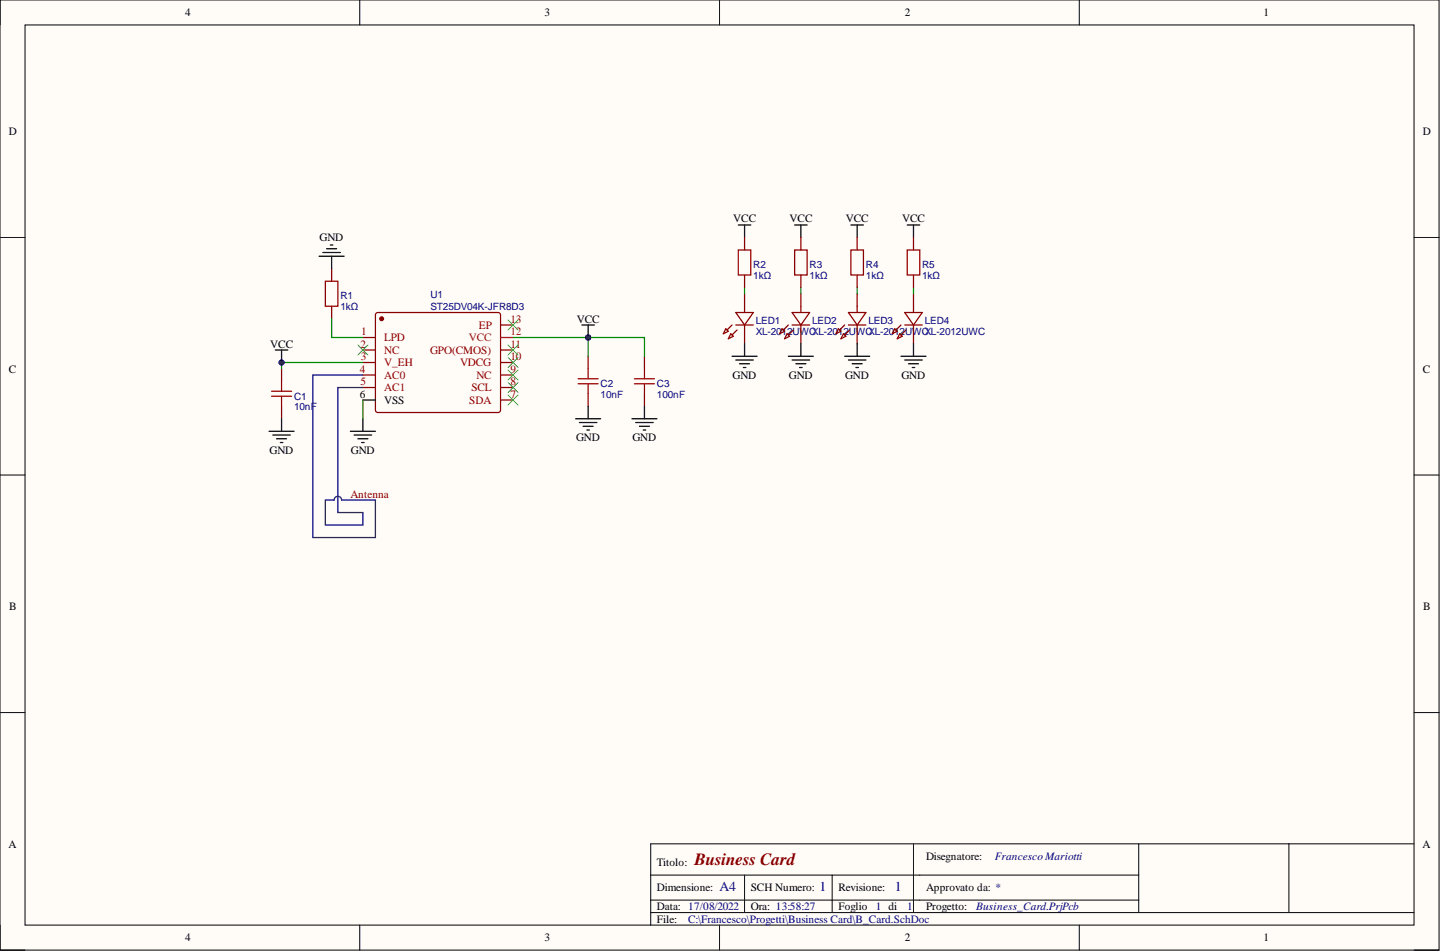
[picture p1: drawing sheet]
<svg xmlns="http://www.w3.org/2000/svg" width="292mm" height="193mm" viewBox="0 0 292 193" stroke-linecap="round" stroke-linejoin="round" font-family="sans-serif">
<path d="M0 0h291.9v192.8h-291.9z" fill-rule="evenodd" fill="#fffcf8"/>
<path d="M0 0h291.9v192.8h-291.9z" fill="none" stroke="#000" stroke-width=".2"/>
<path d="M5.1 5.1h281.7v182.6h-281.7z" fill-rule="evenodd" fill="#fffcf8"/>
<g fill="none" stroke="#000" stroke-width=".2">
<path d="M0 0v5.1M73 0v5.1M146 0v5.1M218.9 0v5.1M5.1 5.1h281.7v182.6h-281.7zM0 48.2h5.1M286.8 48.2h5.1M0 96.4h5.1M286.8 96.4h5.1M0 144.6h5.1M286.8 144.6h5.1M132 177.6h99"/>
<path d="M151 177.6v7.6M168.8 177.6v7.6M185.3 171.2v14M231 171.2v14M261.4 171.2v14M286.8 171.2h-154.8v16.5M0 187.7v5.1h5.1M73 187.7v5.1M132 185.2h154.8M132 182.6h99M146 187.7v5.1M218.9 187.7v5.1"/>
<path d="M286.8 192.8h5.1"/>
</g>
<path d="M76.2 63.7l.5-.3 24.6 .1 .2 .4v19.6l-.5 .2-24.6-.1-.2-.4z" fill="none" stroke="#800" stroke-width=".25"/>
<circle cx="77.4" cy="64.7" r=".38" fill="#800"/>
<g fill="none" stroke="#800" stroke-width=".25">
<path d="M151 59.6v3.8M162.5 59.6v3.8M173.9 59.6v3.8M185.3 59.6v3.8M57.1 74.8v2.6M73.6 68.5h2.6M73.6 71h2.6M73.6 73.6h2.6M73.6 76.1h2.6M73.6 78.6h2.6M101.5 71h2.6M101.5 73.6h2.6"/>
<path d="M101.5 76.1h2.6M101.5 78.6h2.6M101.5 65.9h2.6M119.3 72.3v2.5M119.3 79.9v2.5M147.2 66.7l.5 .5-1 .5zM148.2 67.7l.5 .5-1 .5zM148.5 65.9l-1 1.1M149.3 65.9h3.5M149.3 63.4h3.5l-1.8 2.5zM149.5 67l-1 1M151 65.9v3.9"/>
<path d="M158.6 66.7l.6 .5-1.1 .5zM159.7 67.7l.5 .5-1 .5zM159.9 65.9l-1 1.1M160.7 65.9h3.5M160.7 63.4h3.5l-1.7 2.5zM160.9 67l-1 1M162.5 65.9v3.9M170.1 66.7l.5 .5-1 .5zM171.1 67.7l.5 .5-1 .5zM171.3 65.9l-1 1.1M172.1 65.9h3.6M172.1 63.4h3.6l-1.8 2.5z"/>
<path d="M172.4 67l-1.1 1M173.9 65.9v3.9M181.5 66.7l.5 .5-1 .5zM182.5 67.7l.5 .5-1 .5zM182.8 65.9l-1.1 1.1M183.5 65.9h3.6M183.5 63.4h3.6l-1.8 2.5zM183.8 67l-1 1M185.3 65.9v3.9M57.1 82.4v2.6M101.5 81.2h2.6"/>
<circle cx="77.4" cy="64.7" r=".38"/>
</g>
<g fill="none" stroke="#000" stroke-width=".25">
<path d="M149.8 45.7h2.5M151 45.7v2.5M161.2 45.7h2.5M162.5 45.7v2.5M172.6 45.7h2.5M173.9 45.7v2.5M184 45.7h2.6M185.3 45.7v2.5M148.5 72.3h5.1M149.3 73.1h3.5M150 73.8h2M150.8 74.6h.5"/>
<path d="M151 69.8v2.5M159.9 72.3h5.1M160.7 73.1h3.5M161.4 73.8h2.1M162.2 74.6h.5M162.5 69.8v2.5M171.3 72.3h5.1M172.1 73.1h3.6M172.9 73.8h2M173.6 74.6h.5M173.9 69.8v2.5M182.8 72.3h5"/>
<path d="M183.5 73.1h3.6M184.3 73.8h2M185 74.6h.6M185.3 69.8v2.5M73.6 81.2h2.6"/>
</g>
<path d="M101.5 68.5h2.6" fill="none" stroke="#f00" stroke-width=".25"/>
<path d="M151 58.3v1.3M162.5 58.3v1.3M173.9 58.3v1.3M185.3 58.3v1.3M73.6 73.6h-16.5v1.2" fill="none" stroke="#080" stroke-width=".25"/>
<path d="M55.1 79.4h4M57.1 77.4v2M117.3 76.9h4M117.3 77.9h4M119.3 74.8v2.1M119.3 77.9v2M55.1 80.4h4M57.1 80.4v2" fill="none" stroke="#a00000" stroke-width=".25"/>
<circle cx="57.1" cy="73.6" r=".51" fill="#000080"/>
<circle cx="57.1" cy="73.6" r=".51" fill="none" stroke="#000080" stroke-width=".2"/>
<path d="M104.1 68.5h15.2v3.8" fill="none" stroke="#080" stroke-width=".25"/>
<circle cx="119.3" cy="68.5" r=".51" fill="#000080"/>
<circle cx="119.3" cy="68.5" r=".51" fill="none" stroke="#000080" stroke-width=".2"/>
<path d="M55.8 71h2.6M57.1 71v2.6M54.6 87.5h5.1M55.3 88.3h3.6M56.1 89h2M56.9 89.8h.5M57.1 85v2.5M116.8 85h5M117.5 85.7h3.6M118.3 86.5h2M119 87.3h.6M119.3 82.4v2.6" fill="none" stroke="#000" stroke-width=".25"/>
<circle cx="57.1" cy="73.6" r=".51" fill="#000080"/>
<circle cx="57.1" cy="73.6" r=".51" fill="none" stroke="#000080" stroke-width=".2"/>
<path d="M118 65.9h2.6M119.3 65.9v2.6" fill="none" stroke="#000" stroke-width=".25"/>
<circle cx="119.3" cy="68.5" r=".51" fill="#000080"/>
<circle cx="119.3" cy="68.5" r=".51" fill="none" stroke="#000080" stroke-width=".2"/>
<path d="M71.1 87.5h5.1M71.8 88.3h3.6M72.6 89h2M73.4 89.8h.5M73.6 85v2.5" fill="none" stroke="#000" stroke-width=".25"/>
<path d="M119.3 68.5h11.4v3.8M73.6 81.2v3.8" fill="none" stroke="#080" stroke-width=".25"/>
<path d="M72.6 70l2 2M74.6 70l-2 2M103.1 75.1l2 2M105.1 75.1l-2 2" fill="none" stroke="#3c3" stroke-width=".2"/>
<path d="M128.7 77.9h4.1M128.7 76.9h4.1M130.7 74.8v2.1M130.7 77.9v2" fill="none" stroke="#a00000" stroke-width=".25"/>
<path d="M130.7 72.3v2.5M130.7 79.9v2.5" fill="none" stroke="#800" stroke-width=".25"/>
<circle cx="119.3" cy="68.5" r=".51" fill="#000080"/>
<circle cx="119.3" cy="68.5" r=".51" fill="none" stroke="#000080" stroke-width=".2"/>
<path d="M64.7 52h5.1M65.5 51.2h3.5M66.3 50.5h2M67 49.7h.5M67.3 52v2.5M128.2 85h5.1M128.9 85.7h3.6M129.7 86.5h2M130.5 87.3h.5M130.7 82.4v2.6" fill="none" stroke="#000" stroke-width=".25"/>
<path d="M103.1 64.9l2 2.1M103.1 70l2 2M103.1 77.6l2 2M103.1 72.5l2 2.1M105.1 64.9l-2 2.1M105.1 70l-2 2M105.1 77.6l-2 2M105.1 72.5l-2 2.1M103.1 80.2l2 2M105.1 80.2l-2 2" fill="none" stroke="#3c3" stroke-width=".2"/>
<path d="M66 57.1h2.5v5h-2.5zM149.8 50.7h2.5v5.1h-2.5zM161.2 50.7h2.5v5.1h-2.5zM172.6 50.7h2.5v5.1h-2.5zM184 50.7h2.6v5.1h-2.6z" fill="none" stroke="#a00000" stroke-width=".25"/>
<path d="M67.3 54.5v2.6M151 48.2v2.5M151 55.8v2.5M162.5 48.2v2.5M162.5 55.8v2.5M173.9 48.2v2.5M173.9 55.8v2.5M185.3 48.2v2.5M185.3 55.8v2.5M67.3 62.1v2.6" fill="none" stroke="#800" stroke-width=".25"/>
<path d="M67.3 64.7v3.8h6.3" fill="none" stroke="#080" stroke-width=".25"/>
<path d="M73.6 76.1h-10.1v33h12.7v-7.6h-6.9a.76 .76 0 0 0-.8-.8 .76 .76 0 0 0-.7 .8h-1.8v5h7.6v-2.5h-5.1v-25.4h5.1" fill="none" stroke="#000080" stroke-width=".25"/>
<text font-size="3.5" fill="#800000" x="140.9" y="175.5">Business Card</text>
<g font-size="2.8" fill="#000080">
<text x="146" y="180.8">A4</text>
<text x="166.3" y="180.8">1</text>
<text x="181.5" y="180.8">1</text>
</g>
<g font-size="2.3">
<text x="37.6" y="3.3">4</text>
<text x="110.4" y="3.3">3</text>
<text x="183.5" y="3.3">2</text>
<text x="256.3" y="3.3">1</text>
<text x="1.8" y="27.4">D</text>
<text x="288.6" y="27.4">D</text>
<text x="148.7" y="45.1">VCC</text>
<text x="160.2" y="45.1">VCC</text>
<text x="171.6" y="45.1">VCC</text>
<text x="183" y="45.1">VCC</text>
<text x="64.8" y="49">GND</text>
<text x="117" y="65.4">VCC</text>
<text x="54.8" y="70.5">VCC</text>
<text x="1.8" y="75.6">C</text>
<text x="148.6" y="76.9">GND</text>
<text x="160" y="76.9">GND</text>
<text x="171.4" y="76.9">GND</text>
<text x="182.8" y="76.9">GND</text>
<text x="288.6" y="75.6">C</text>
<text x="73" y="80.7">6</text>
<text x="77.9" y="81.9">VSS</text>
<text x="116.8" y="89.5">GND</text>
<text x="128.3" y="89.5">GND</text>
<text x="54.7" y="92.1">GND</text>
<text x="71.2" y="92.1">GND</text>
<text x="1.9" y="123.8">B</text>
<text x="288.7" y="123.8">B</text>
<text x="1.7" y="172">A</text>
<text x="288.5" y="172">A</text>
<text x="133.3" y="175.8">Titolo:</text>
<text x="187.8" y="174.5">Disegnatore:</text>
<text x="133.3" y="180.9">Dimensione:</text>
<text x="133.3" y="184.7">Data: 17/08/2022</text>
<text x="152.3" y="180.9">SCH Numero:</text>
<text x="152.3" y="184.7">Ora: 13:58:27</text>
<text x="170.1" y="180.9">Revisione:</text>
<text x="170.1" y="184.7">Foglio</text>
<text x="187.8" y="180.9">Approvato da: *</text>
<text x="187.8" y="184.7">Progetto:</text>
<text x="37.6" y="191">4</text>
<text x="110.4" y="191">3</text>
<text x="133.3" y="187.2">File:</text>
<text x="183.5" y="191">2</text>
<text x="256.3" y="191">1</text>
</g>
<g font-size="2.3" fill="#800">
<text x="103.6" y="65.4">13</text>
<text x="73.1" y="70.5">2</text>
<text x="73.3" y="68">1</text>
<text x="77.9" y="69.2">LPD</text>
<text x="77.9" y="71.8">NC</text>
<text x="87.2" y="71.8">GPO(CMOS)</text>
<text x="97.1" y="66.7">EP</text>
<text x="103.6" y="70.5">11</text>
<text x="73" y="75.6">4</text>
<text x="73.2" y="73.1">3</text>
<text x="77.9" y="74.3">V_EH</text>
<text x="77.9" y="76.9">AC0</text>
<text x="93.3" y="74.3">VDCG</text>
<text x="96.6" y="76.9">NC</text>
<text x="103.6" y="75.6">9</text>
<text x="103.6" y="73.1">10</text>
<text x="73.1" y="78.1">5</text>
<text x="77.9" y="79.4">AC1</text>
<text x="95.2" y="81.9">SDA</text>
<text x="95.6" y="79.4">SCL</text>
<text x="103.6" y="80.7">7</text>
<text x="103.6" y="78.1">8</text>
</g>
<g font-size="2.3" fill="#f00">
<text x="95.1" y="69.2">VCC</text>
<text x="103.6" y="68">12</text>
</g>
<text font-size="2.3" fill="#800000" x="71.1" y="101">Antenna</text>
<g font-size="2.3" fill="#000080">
<text x="201.8" y="174.5">Francesco Mariotti</text>
<text x="177.7" y="184.7">1 di</text>
<text x="184" y="184.7">1</text>
<text x="198" y="184.7">Business_Card.PrjPcb</text>
<text x="139.6" y="187.2">C:\Francesco\Progetti\Business Card\B_Card.SchDoc</text>
</g>
<g font-size="2" fill="#000080">
<text x="152.8" y="54.4">R2</text>
<text x="152.8" y="56.6">1kΩ</text>
<text x="164.2" y="54.4">R3</text>
<text x="164.2" y="56.6">1kΩ</text>
<text x="175.7" y="54.4">R4</text>
<text x="175.7" y="56.6">1kΩ</text>
<text x="187.1" y="54.4">R5</text>
<text x="187.1" y="56.6">1kΩ</text>
<text x="69" y="60.7">R1</text>
<text x="69" y="63">1kΩ</text>
<text x="87.3" y="60.5">U1</text>
<text x="87.3" y="62.8">ST25DV04K-JFR8D3</text>
<text x="153.3" y="65.8">LED1</text>
<text x="164.7" y="65.8">LED2</text>
<text x="176.2" y="65.8">LED3</text>
<text x="187.6" y="65.8">LED4</text>
<text x="153.3" y="68.1">XL-2012UWCXL-2012UWCXL-2012UWCXL-2012UWC</text>
<text x="59.7" y="81.1">C1</text>
<text x="59.7" y="83.3">10nF</text>
<text x="121.8" y="78.5">C2</text>
<text x="121.8" y="80.7">10nF</text>
<text x="133.3" y="78.5">C3</text>
<text x="133.3" y="80.7">100nF</text>
</g>
</svg>
